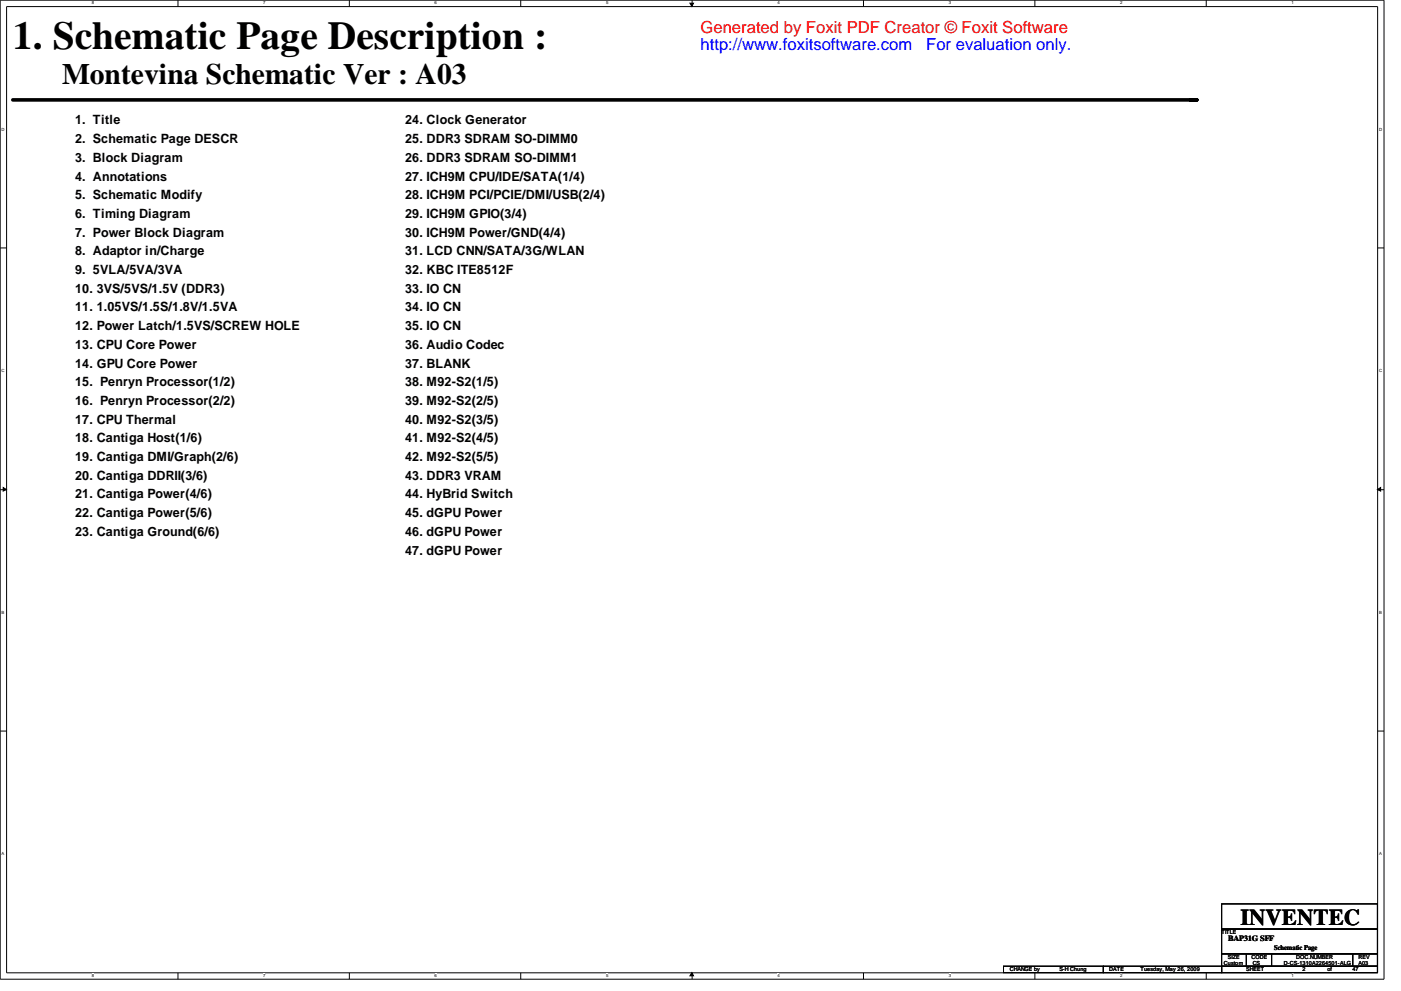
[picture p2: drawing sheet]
<svg xmlns="http://www.w3.org/2000/svg" width="297mm" height="210mm" viewBox="0 0 297 210" stroke-linecap="round" stroke-linejoin="round" font-family="sans-serif">
<path d="M0 0h293.3v207.5h-293.3zM1.4 1.4h290.6v204.7h-290.6z" fill="none" stroke="#000" stroke-width=".21"/>
<g fill="#fff">
<path d="M19.5 .2h.4v1h-.4z"/>
<path d="M19.5 206.2h.4v1.1h-.4z"/>
</g>
<path d="M37.7 0v1.4M37.7 206.1v1.4" fill="none" stroke="#000" stroke-width=".21"/>
<g fill="#fff">
<path d="M55.8 .2h.4v1h-.4z"/>
<path d="M55.8 206.2h.4v1.1h-.4z"/>
</g>
<path d="M74 0v1.4M74 206.1v1.4" fill="none" stroke="#000" stroke-width=".21"/>
<g fill="#fff">
<path d="M92.1 .2h.4v1h-.4z"/>
<path d="M92.1 206.2h.4v1.1h-.4z"/>
</g>
<path d="M110.4 0v1.4M110.4 206.1v1.4" fill="none" stroke="#000" stroke-width=".21"/>
<g fill="#fff">
<path d="M128.4 .2h.5v1h-.5z"/>
<path d="M128.4 206.2h.5v1.1h-.5z"/>
</g>
<path d="M146.7 0v1.4M146.7 206.1v1.4" fill="none" stroke="#000" stroke-width=".21"/>
<path d="M146.2 .7h.8l-.4 .7zM146.6 206.1l.4 .7h-.8z" fill="#000" stroke="#000" stroke-width=".21"/>
<g fill="#fff">
<path d="M164.8 .2h.4v1h-.4z"/>
<path d="M164.8 206.2h.4v1.1h-.4z"/>
</g>
<path d="M183 0v1.4M183 206.1v1.4" fill="none" stroke="#000" stroke-width=".21"/>
<g fill="#fff">
<path d="M201.1 .2h.4v1h-.4z"/>
<path d="M201.1 206.2h.4v1.1h-.4z"/>
</g>
<path d="M219.3 0v1.4M219.3 206.1v1.4" fill="none" stroke="#000" stroke-width=".21"/>
<g fill="#fff">
<path d="M237.4 .2h.4v1h-.4z"/>
<path d="M237.4 206.2h.4v1.1h-.4z"/>
</g>
<path d="M255.7 0v1.4M255.7 206.1v1.4" fill="none" stroke="#000" stroke-width=".21"/>
<g fill="#fff">
<path d="M273.7 .2h.5v1h-.5z"/>
<path d="M273.7 206.2h.5v1.1h-.5z"/>
<path d="M.3 26.9h.6v1h-.6z"/>
<path d="M292.3 26.9h.6v1h-.6z"/>
<path d="M.3 78.1h.6v1h-.6z"/>
<path d="M292.3 78.1h.6v1h-.6z"/>
</g>
<path d="M0 52.5h1.4M292 52.5h1.3" fill="none" stroke="#000" stroke-width=".21"/>
<g fill="#fff">
<path d="M.3 129.3h.5v1h-.5z"/>
<path d="M292.3 129.3h.5v1h-.5z"/>
</g>
<path d="M0 103.8h1.4M292 103.8h1.3" fill="none" stroke="#000" stroke-width=".21"/>
<path d="M.7 103.3l.7 .4-.7 .4zM291.9 103.7l.7-.4v.8z" fill="#000" stroke="#000" stroke-width=".21"/>
<g fill="#fff">
<path d="M.3 180.4h.6v1h-.6z"/>
<path d="M292.3 180.4h.6v1h-.6z"/>
</g>
<path d="M0 154.9h1.4M292 154.9h1.3M258.9 191.5h33v5.4h-33zM258.9 196.9h33v5.2h-33zM212.7 204.7h21.1v1.4h-21.1zM233.8 204.7h25.1v1.4h-25.1zM258.9 202.1h5.3v2.6h-5.3zM258.9 204.7h33v1.4h-33zM264.2 202.1h5.3v2.6h-5.3zM269.5 202.1h17.2v2.6h-17.2zM286.7 202.1h5.2v2.6h-5.2z" fill="none" stroke="#000" stroke-width=".21"/>
<path d="M2.7 21.2h251h-1.4" fill="none" stroke="#000" stroke-width=".76"/>
<text font-size="8.4" x="2.7" y="10.3">1. Schematic Page Description :</text>
<text font-size="6.3" x="13.2" y="17.7">Montevina Schematic Ver : A03</text>
<text font-size="4.8" x="262.9" y="196">INVENTEC</text>
<text font-size="3.5" fill="#f00" x="148.5" y="7.1">Generated by Foxit PDF Creator © Foxit Software</text>
<g font-size="3.5" fill="#00f">
<text x="148.5" y="10.6">http://www.foxitsoftware.com</text>
<text x="196.3" y="10.6">For evaluation only.</text>
</g>
<g font-size="2.7">
<text x="15.9" y="26.3">1. Title</text>
<text x="85.8" y="26.3">24. Clock Generator</text>
<text x="15.9" y="34.3">3. Block Diagram</text>
<text x="15.9" y="30.3">2. Schematic Page DESCR</text>
<text x="85.8" y="30.3">25. DDR3 SDRAM SO-DIMM0</text>
<text x="85.8" y="34.3">26. DDR3 SDRAM SO-DIMM1</text>
<text x="15.9" y="38.3">4. Annotations</text>
<text x="85.8" y="38.3">27. ICH9M CPU/IDE/SATA(1/4)</text>
<text x="15.9" y="42.2">5. Schematic Modify</text>
<text x="15.9" y="46.1">6. Timing Diagram</text>
<text x="85.8" y="46.1">29. ICH9M GPIO(3/4)</text>
<text x="85.8" y="42.2">28. ICH9M PCI/PCIE/DMI/USB(2/4)</text>
<text x="15.9" y="50.1">7. Power Block Diagram</text>
<text x="85.8" y="50.1">30. ICH9M Power/GND(4/4)</text>
<text x="15.9" y="54.1">8. Adaptor in/Charge</text>
<text x="15.9" y="58.1">9. 5VLA/5VA/3VA</text>
<text x="85.8" y="54.1">31. LCD CNN/SATA/3G/WLAN</text>
<text x="85.8" y="58.1">32. KBC ITE8512F</text>
<text x="15.9" y="62">10. 3VS/5VS/1.5V (DDR3)</text>
<text x="15.9" y="66">11. 1.05VS/1.5S/1.8V/1.5VA</text>
<text x="85.8" y="62">33. IO CN</text>
<text x="85.8" y="66">34. IO CN</text>
<text x="15.9" y="69.9">12. Power Latch/1.5VS/SCREW HOLE</text>
<text x="85.8" y="69.9">35. IO CN</text>
<text x="15.9" y="73.9">13. CPU Core Power</text>
<text x="15.9" y="77.9">14. GPU Core Power</text>
<text x="85.8" y="73.9">36. Audio Codec</text>
<text x="85.8" y="77.9">37. BLANK</text>
<text x="15.9" y="81.8">15. Penryn Processor(1/2)</text>
<text x="85.8" y="81.8">38. M92-S2(1/5)</text>
<text x="15.9" y="85.8">16. Penryn Processor(2/2)</text>
<text x="15.9" y="89.7">17. CPU Thermal</text>
<text x="85.8" y="85.8">39. M92-S2(2/5)</text>
<text x="85.8" y="89.8">40. M92-S2(3/5)</text>
<text x="15.9" y="93.7">18. Cantiga Host(1/6)</text>
<text x="85.8" y="93.7">41. M92-S2(4/5)</text>
<text x="15.9" y="101.6">20. Cantiga DDRII(3/6)</text>
<text x="15.9" y="97.7">19. Cantiga DMI/Graph(2/6)</text>
<text x="85.8" y="97.7">42. M92-S2(5/5)</text>
<text x="85.8" y="101.6">43. DDR3 VRAM</text>
<text x="15.9" y="105.6">21. Cantiga Power(4/6)</text>
<text x="85.8" y="105.6">44. HyBrid Switch</text>
<text x="15.9" y="109.6">22. Cantiga Power(5/6)</text>
<text x="15.9" y="113.5">23. Cantiga Ground(6/6)</text>
<text x="85.8" y="109.6">45. dGPU Power</text>
<text x="85.8" y="113.5">46. dGPU Power</text>
<text x="85.8" y="117.5">47. dGPU Power</text>
</g>
<text font-size="1.7" x="260.3" y="199.3">BAP31G SFF</text>
<text font-size="1.5" x="270" y="201.3">Schematic Page</text>
<g font-size="1.2">
<text x="258.9" y="198">TITLE</text>
<text x="260.2" y="203.2">SIZE</text>
<text x="265.2" y="203.2">CODE</text>
<text x="274.7" y="203.2">DOC.NUMBER</text>
<text x="287.9" y="203.2">REV</text>
<text x="214" y="205.8">CHANGE by</text>
<text x="224.5" y="205.8">S-H Chung</text>
<text x="235.1" y="205.8">DATE</text>
<text x="241.7" y="205.8">Tuesday, May 26, 2009</text>
<text x="259.4" y="204.6">Custom</text>
<text x="264.1" y="205.8">SHEET</text>
<text x="265.5" y="204.6">CS</text>
<text x="272.1" y="204.6">D-CS-1310A2264501-ALG</text>
<text x="276.1" y="205.8">2</text>
<text x="281.3" y="205.8">of</text>
<text x="286.7" y="205.8">47</text>
<text x="287.9" y="204.6">A03</text>
</g>
<g font-size=".9">
<text x="19.5" y=".9">8</text>
<text x="55.8" y=".9">7</text>
<text x="92.1" y=".9">6</text>
<text x="128.4" y=".9">5</text>
<text x="164.8" y=".9">4</text>
<text x="201.1" y=".9">3</text>
<text x="237.4" y=".9">2</text>
<text x="273.7" y=".9">1</text>
<text x=".3" y="27.7">D</text>
<text x="292.3" y="27.7">D</text>
<text x=".3" y="78.8">C</text>
<text x="292.3" y="78.8">C</text>
<text x=".3" y="130">B</text>
<text x="292.3" y="130">B</text>
<text x=".3" y="181.2">A</text>
<text x="292.3" y="181.2">A</text>
<text x="19.5" y="207">8</text>
<text x="55.8" y="207">7</text>
<text x="92.1" y="207">6</text>
<text x="128.4" y="207">5</text>
<text x="164.8" y="207">4</text>
<text x="201.1" y="207">3</text>
<text x="237.4" y="207">2</text>
<text x="273.7" y="207">1</text>
</g>
</svg>
